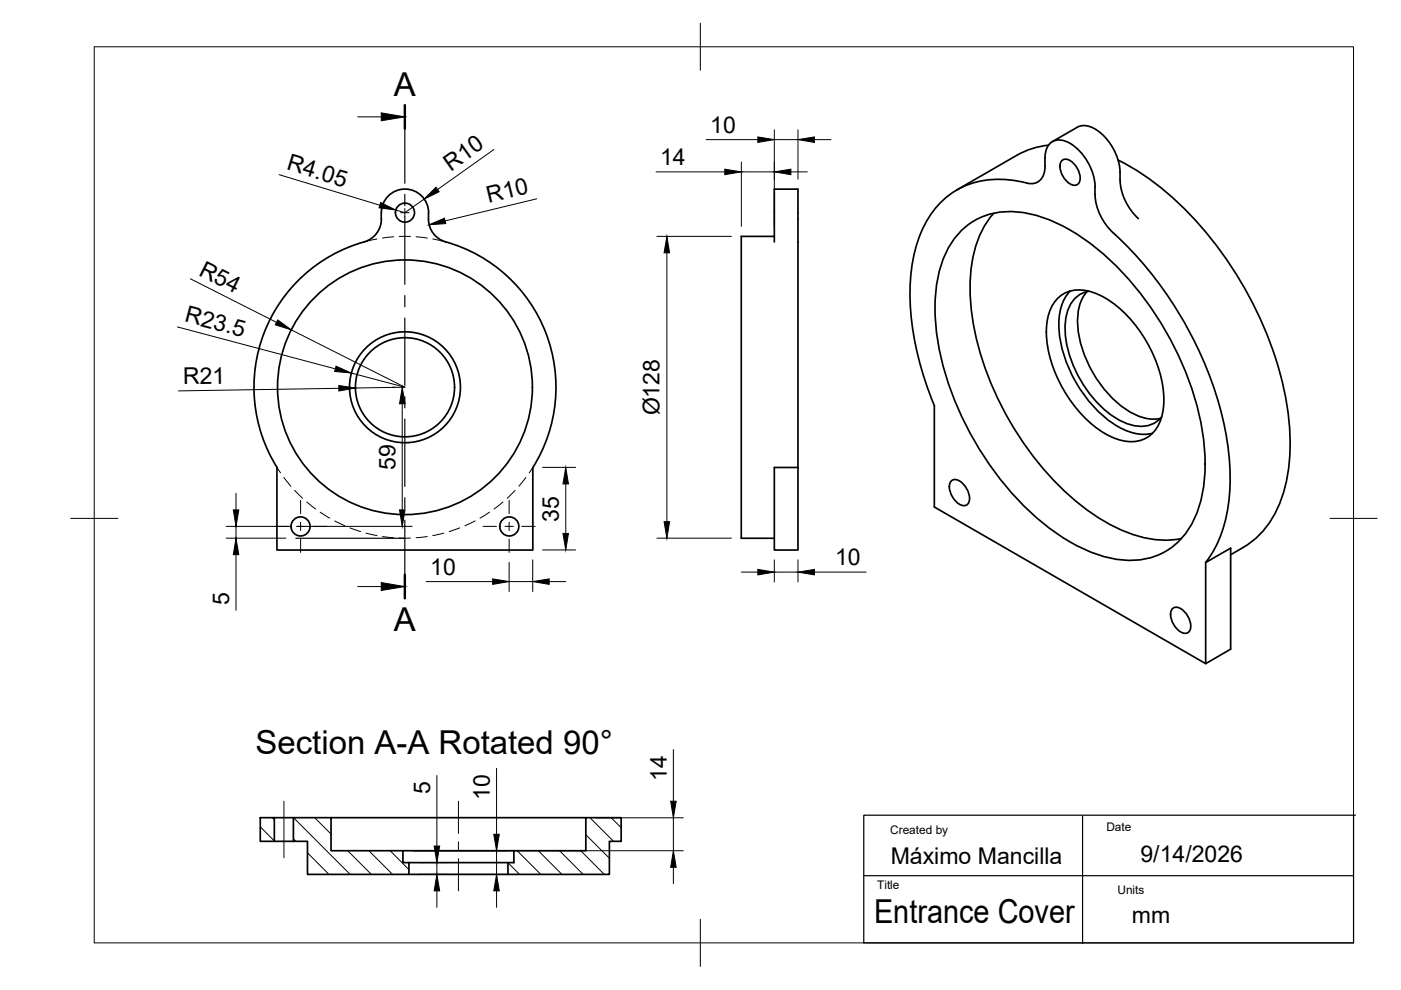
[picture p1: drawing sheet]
<svg xmlns="http://www.w3.org/2000/svg" width="297mm" height="210mm" viewBox="0 0 297 210" stroke-linecap="round" stroke-linejoin="round" font-family="sans-serif">
<!-- layer: Visible -->
<g fill="none" stroke="#000" stroke-width=".36">
<path d="M215.6 32.9l-12.7 7.4M221.6 33.5a6.3 6.3 0 0 1-.9 4.5 2.77 2.77 0 0 1-3 .8 18.8 18.8 0 0 0-16.8 2.8 22.4 22.4 0 0 0-7.5 14.2 56 56 0 0 0 3.9 28.1l.8 2.2M221.6 33.5a3.3 3.3 0 0 1 2.8-3.8 8.1 8.1 0 0 1 6 4.2 11.4 11.4 0 0 1 1.8 7.4M222.3 30.8a16.9 16.9 0 0 0-6.7 2.1M223.1 30l5.3-3a4 4 0 0 1 4.3 .7 11.9 11.9 0 0 1 4.8 10.5M225 34.2a1.49 1.49 0 0 1 2.4 .2 4 4 0 0 1 1.3 4.4 1.49 1.49 0 0 1-2.3-.2 4 4 0 0 1-1.4-4.4zM237.1 34a64 64 0 0 1 23.4 21.7 74.8 74.8 0 0 1 12.9 35.2 32.3 32.3 0 0 1-3.9 19.4 17.3 17.3 0 0 1-5.9 5.8l-2.7 1.5M237.5 38.2a11.9 11.9 0 0 0 3.9 8.1M164.2 51.3v-11.2h5v59h-5v17.5h5v-17.5M164.2 50.1h-7v64h7M204 48.7a15.2 15.2 0 0 1 14.6-3.3 38.7 38.7 0 0 1 17.7 10.6 66.3 66.3 0 0 1 18.9 37.7 30 30 0 0 1-2.4 17.1 14.6 14.6 0 0 1-15.7 7.8 33.7 33.7 0 0 1-16-7.7 65.9 65.9 0 0 1-22.6-41 30 30 0 0 1 2.4-17l.9-1.6zM210.7 45.2a21.5 21.5 0 0 0-4.9 12.8 53.2 53.2 0 0 0 5.8 26.6 61.5 61.5 0 0 0 21.8 25.5 25.6 25.6 0 0 0 15.5 4.3l1.6-.2"/>
<path d="M232.2 41.3a11.9 11.9 0 0 0 3.8 8.1 78.5 78.5 0 0 1 24.4 45.5 37.6 37.6 0 0 1-2.3 20.3l-1.6 2.8-.9 1.3M224.2 63.3a6.8 6.8 0 0 1 7.4-1.3 23.5 23.5 0 0 1 12.3 12 22.4 22.4 0 0 1 2.6 13.7 6.8 6.8 0 0 1-9.5 5.5 23.5 23.5 0 0 1-12.3-12 22.4 22.4 0 0 1-2.6-13.8 8.2 8.2 0 0 1 2.1-4.1zM226.9 61.7a10.9 10.9 0 0 0-2.3 8.9 28 28 0 0 0 12 19.6 10.4 10.4 0 0 0 7.7 1.7M230.5 61.8a10.4 10.4 0 0 0-1.9 8.7 24.9 24.9 0 0 0 11.2 16.9 8.8 8.8 0 0 0 6.2 1.3M230.9 61.7a6.1 6.1 0 0 0-4.9 5.4 20.8 20.8 0 0 0 3.4 14.1 20.3 20.3 0 0 0 9.8 8.7 6.1 6.1 0 0 0 7.1-1.5M113 99.1v17.5h-54.3v-17.5a32.1 32.1 0 0 1 19.3-48.1 4.9 4.9 0 0 0 2.8-4.5 5.6 5.6 0 0 1 2.5-5.7 5 5 0 0 1 7.5 4.3 5.3 5.3 0 0 0 3.7 6.2 32 32 0 0 1 18.5 47.8M198.1 86.1v21.4l57.5 33.2 5.3-3.1v-21.4l-5.3 3.1M201.6 102.1a1.49 1.49 0 0 1 2.3 .2 4 4 0 0 1 1.4 4.5 1.49 1.49 0 0 1-2.4-.2 4 4 0 0 1-1.3-4.5zM255.6 119.3v21.4M248.5 129.2a1.49 1.49 0 0 1 2.3 .2 4 4 0 0 1 1.4 4.4 1.49 1.49 0 0 1-2.4-.2 4 4 0 0 1-1.3-4.4zM55.2 173.4h3v5h-3zM58.2 178.4h4"/>
<path d="M58.2 173.4h4M62.2 173.4h8v7h15.2v2.5h1.3v2.5h-21.5v-7h-3zM70.2 173.4h54M85.4 180.4h23.5M86.7 185.4h21M86.7 182.9h21M108.9 180.4h15.3v-7h7.5v5h-2.5v7h-21.5v-2.5h1.2z"/>
<circle cx="85.9" cy="45.1" r="2.02"/>
<circle cx="85.9" cy="82.1" r="10.5"/>
<circle cx="85.9" cy="82.1" r="11.8"/>
<circle cx="85.9" cy="82.1" r="27"/>
<circle cx="63.7" cy="111.6" r="2.02"/>
<circle cx="108" cy="111.6" r="2.02"/>
</g>
<!-- layer: Hidden -->
<g fill="none" stroke="#000" stroke-width=".21">
<path d="M79.9 50.7l-2.7 .6M83.5 50.2l-2.4 .3M84.6 50.1h2.4M88.2 50.2l2.4 .3M91.8 50.7l2.7 .6M58.7 99.1l.8 1.2M113 99.1l-.8 1.2M60.2 101.2l1.5 1.9M62.5 104l1.7 1.7M65 106.4l1.9 1.5M67.9 108.6l2 1.3M71 110.4l2.1 1.1"/>
<path d="M74.2 111.9l2.3 .8M77.6 113l2.3 .6M81.1 113.8l2.4 .2M84.6 114.1h2.4M90.6 113.8l-2.4 .2M94.1 113l-2.3 .6M97.5 111.9l-2.3 .8M100.7 110.4l-2.1 1.1M103.8 108.6l-2 1.3M106.6 106.4l-1.8 1.5M109.2 104l-1.7 1.7M111.5 101.2l-1.5 1.9"/>
</g>
<!-- layer: Sketch1 -->
<path d="M62.7 114.1h23.2" fill="none" stroke="#000" stroke-width=".25"/>
<!-- layer: BORDER -->
<path d="M20 9.9h267v190h-267zM148.5 4.9v10M15 109.9h10M282 109.9h10M148.5 194.9v10" fill="none" stroke="#000" stroke-width=".21"/>
<!-- layer: Smart Centers -->
<g fill="none" stroke="#000" stroke-width=".21">
<path d="M84.9 45.1h1.8M85.8 44.2v1.8M58.2 111.6h2.8M62.8 111.6h1.8M63.7 106.1v2.8M63.7 110.7v1.8M63.7 114.3v2.8M66.4 111.6h2.9M102.4 111.6h2.9M107.1 111.6h1.7M107.9 106.1v2.8M107.9 110.7v1.8"/>
<path d="M107.9 114.3v2.8M110.6 111.6h2.9M60.2 169.9v12M97.2 169.9v6.8M97.2 178.5v1.8M97.2 182.1v6.8"/>
</g>
<!-- layer: FD_Dimensions -->
<g fill="none" stroke="#000" stroke-width=".21">
<path d="M59.2 37l21.3 6.5M104.7 31.7l-11.9 8.5M139.1 36.4h14.6M149.7 29.6h11M157.2 34.3v13.7M157.2 36.4h7M164.2 27.5v20.5M164.2 29.6h5M167.7 36.4h3.5M169.2 27.5v10.5M172.7 29.6h3.5M40.4 59.1l18.2 9.2"/>
<path d="M89.9 42.2l-4.1 2.9-1.9-.6M113.8 42.2l-19.4 4.6M139.3 50.1h15.8M141.4 53.6v57M37.6 69.3l33.5 8.9M61.7 69.9l24.1 12.2M74.5 79.1l11.3 3M71.8 82.3l-34 .6M83.2 82.1h.5M85.3 85.6v22.5M85.8 82.1l-10.5 .2M115 99.1h7"/>
<path d="M47.9 111.6h13.7M47.9 114.1h12.7M50 104.6v3.5M50 111.6v2.5M50 117.6v11.8M63.1 111.6h24.3M107.9 119.2v6.2M112.9 118.7v6.7M115 116.6h7M120 102.6v10.5M139.3 114.1h15.8M164.2 118.7v4.7"/>
<path d="M169.2 118.7v4.7M90.3 123.3h14.2M107.9 123.3h5M116.4 123.3h3.6M157.2 121.3h3.5M164.2 121.3h5M172.7 121.3h10.9M142.8 158.9v11M92.6 164.4v15M105.3 162.9v14M126.3 173.4h18.6M142.8 173.4v7"/>
<path d="M87.5 180.4h57.4M88.8 185.4h18.6M88.8 182.9h5.9M92.6 182.9v2.5M92.6 188.9v3.5M105.3 180.4v5M105.3 188.9v3.5M142.8 183.9v3.5"/>
</g>
<g fill="#000" stroke="#000" stroke-width=".21">
<path d="M92.4 39.7l.7 1-3.2 1.5zM153.7 35.9l3.5 .5-3.5 .6zM160.7 29l3.5 .6-3.5 .6zM164.2 36.4l3.5-.5v1.1zM169.2 29.6l3.5-.6v1.2zM80.7 42.9l3.2 1.6-3.5-.4zM91 47.7l3.2-1.4 .3 1.1zM141.4 50.1l.6 3.5h-1.2zM58.9 67.8l2.8 2.1-3.3-1zM71.2 77.6l3.3 1.5-3.5-.3zM71.8 81.7l3.5 .6-3.5 .6zM85.3 82.1l.6 3.5h-1.2z"/>
<path d="M49.5 108.1h1.1l-.6 3.5zM50 114.1l.6 3.5h-1.1zM84.7 108.1h1.2l-.6 3.5zM120 99.1l.5 3.5h-1.1zM119.4 113.1h1.1l-.5 3.5zM140.8 110.6h1.2l-.6 3.5zM104.5 122.7l3.4 .6-3.4 .6zM112.9 123.3l3.5-.6v1.2zM160.7 120.7l3.5 .6-3.5 .6zM169.2 121.3l3.5-.6v1.2zM92.1 179.4h1.1l-.6 3.5zM104.7 176.9h1.2l-.6 3.5z"/>
<path d="M142.2 169.9h1.2l-.6 3.5zM92.6 185.4l.6 3.5h-1.1zM105.3 185.4l.6 3.5h-1.2zM142.8 180.4l.6 3.5h-1.2z"/>
</g>
<!-- layer: TITLEBLOCK -->
<path d="M229.5 173v27M287 172.8v27.1h-103.9v-27.1h104.3M183.1 185.7h103.8" fill="none" stroke="#000" stroke-width=".25"/>
<!-- layer: Hatching -->
<g fill="none" stroke="#000" stroke-width=".21">
<path d="M55.2 175.3l3 3M57.7 173.4l.5 .4M62.2 177.9l.6 .5M62.3 173.4l11.9 12M66.7 173.4l3.5 3.4M124.2 177l5 5M125.1 173.4l5 5M129.6 173.4l2.1 2.1M65.2 185.3l.1 .1M65.2 180.8l4.5 4.6M73.7 180.4l5 5M78.2 180.4l5 5"/>
<path d="M82.7 180.4l4 4M107.7 182.9l2.5 2.5M109.6 180.4l5.1 5M114.1 180.4l5 5M118.6 180.4l5 5M123.1 180.4l5 5"/>
</g>
<!-- layer: Section Lines -->
<path d="M85.8 22.3v5M85.8 121.8v5.1" fill="none" stroke="#000" stroke-width=".51"/>
<path d="M85.8 27.3v11.6M85.8 41.2v2.4M85.8 46v14.3M85.8 62.7v2.3M85.8 67.4v14.3M85.8 84.1v2.4M85.8 88.9v14.2M85.8 105.5v2.4M85.8 110.3v11.5" fill="none" stroke="#000" stroke-width=".25"/>
<path d="M75.8 24.8h5M75.8 124.4h5" fill="none" stroke="#000" stroke-width=".21"/>
<path d="M80.8 23.9l5 .9-5 .8zM80.8 123.5l5 .9-5 .8z" fill="#000" stroke="#000" stroke-width=".21"/>
<g font-size="7">
<text x="83.5" y="20.3">A</text>
<text x="83.5" y="133.9">A</text>
<text x="54.2" y="159.8">Section A-A Rotated 90°</text>
<text x="185.3" y="195.7">Entrance Cover</text>
</g>
<g font-size="4.9">
<text x="150.6" y="28.1">10</text>
<text x="60.6" y="35.9" transform="rotate(17 60.6 35.9)">R4.05</text>
<text x="140" y="35">14</text>
<text x="95.6" y="36.4" transform="rotate(-35 95.6 36.4)">R10</text>
<text x="103.6" y="43.1" transform="rotate(-14 103.6 43.1)">R10</text>
<text x="41.9" y="58.3" transform="rotate(27 41.9 58.3)">R54</text>
<text x="39" y="68.1" transform="rotate(15 39 68.1)">R23.5</text>
<text x="38.8" y="81.5" transform="rotate(-1 38.8 81.5)">R21</text>
<text x="139.8" y="88.1" transform="rotate(-90 139.8 88.1)">Ø128</text>
<text x="83.8" y="99.6" transform="rotate(-90 83.8 99.6)">59</text>
<text x="118.5" y="110.6" transform="rotate(-90 118.5 110.6)">35</text>
<text x="177" y="119.8">10</text>
<text x="91.2" y="121.9">10</text>
<text x="48.6" y="128.2" transform="rotate(-90 48.6 128.2)">5</text>
<text x="141.4" y="165.5" transform="rotate(-90 141.4 165.5)">14</text>
<text x="91.2" y="168.4" transform="rotate(-90 91.2 168.4)">5</text>
<text x="103.8" y="169.5" transform="rotate(-90 103.8 169.5)">10</text>
<text x="188.8" y="183.1">Máximo Mancilla</text>
<text x="241.8" y="182.7">9/14/2026</text>
<text x="240" y="195.7">mm</text>
</g>
<g font-size="2.5">
<text x="188.7" y="176.8">Created by</text>
<text x="234.6" y="176.3">Date</text>
<text x="186" y="188.6">Title</text>
<text x="236.9" y="189.6">Units</text>
</g>
</svg>
